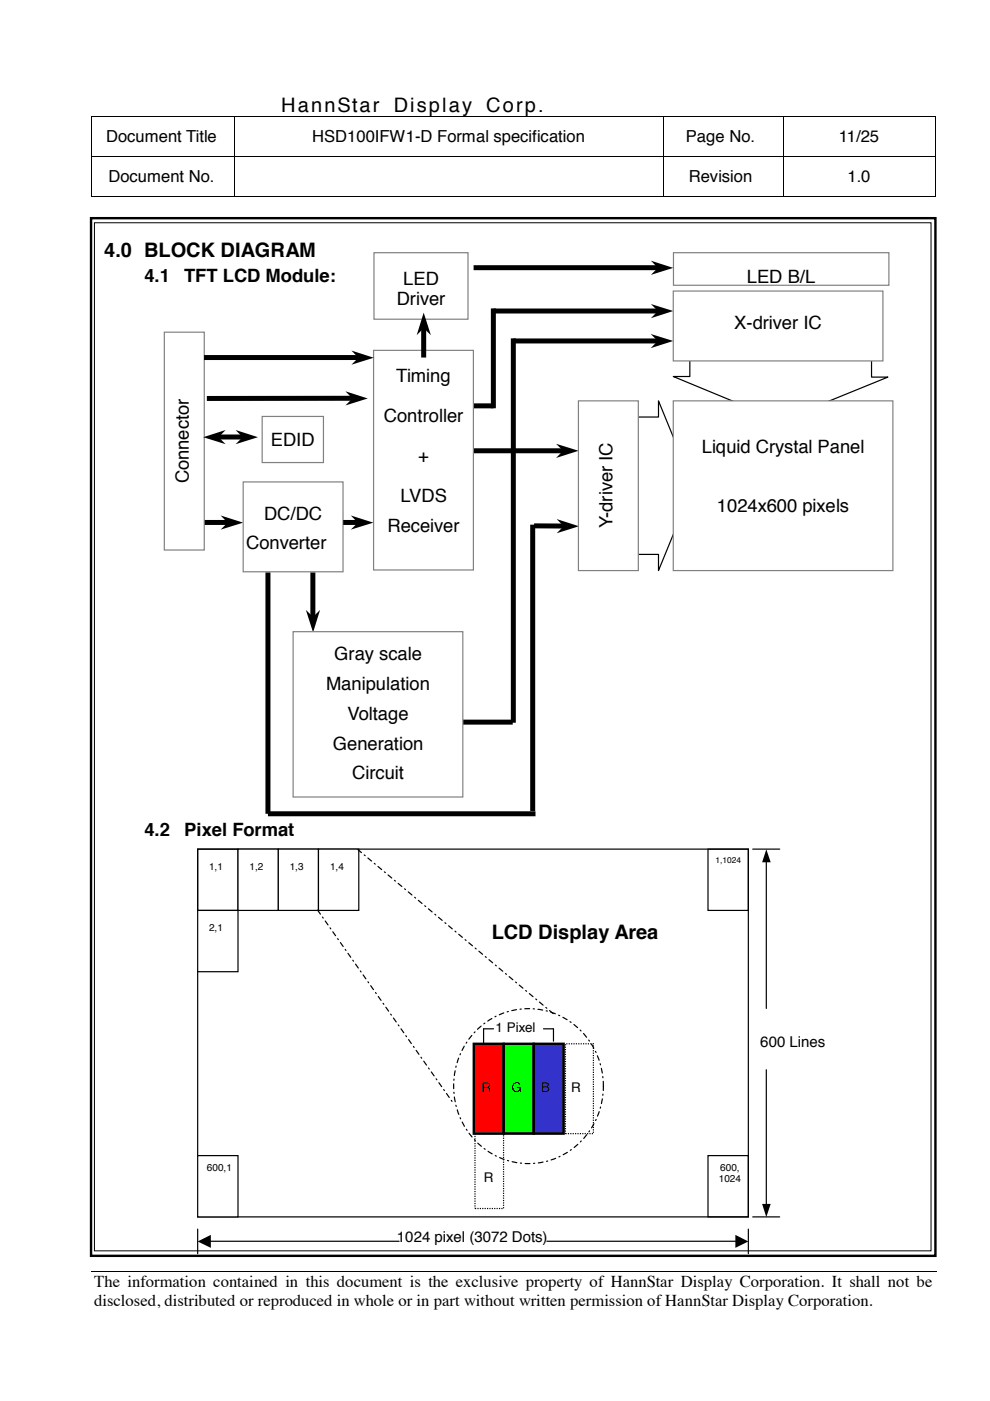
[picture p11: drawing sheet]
<svg xmlns="http://www.w3.org/2000/svg" width="210mm" height="297mm" viewBox="0 0 210 297" stroke-linecap="round" stroke-linejoin="round" font-family="sans-serif">
<g fill="#000">
<path d="M19.4 24.7h.2v.1h-.2zM19.4 33.1h.2v.2h-.2zM49.5 24.7h.2v.1h-.2zM49.5 33.1h.2v.2h-.2zM59.1 24.7h.1v.1h-.1zM140.5 24.7h.2v.1h-.2zM140.5 33.1h.2v.2h-.2zM165.9 24.7h.2v.1h-.2zM165.9 33.1h.2v.2h-.2zM198.2 24.7h.1v.1h-.1zM198.2 33.1h.1v.2h-.1zM19.4 41.6h.2v.2h-.2z"/>
<path d="M49.5 41.6h.2v.2h-.2zM140.5 41.6h.2v.2h-.2zM165.9 41.6h.2v.2h-.2zM198.2 41.6h.1v.2h-.1zM198.5 269.6v.1z"/>
</g>
<g fill="none" stroke="#000" stroke-width=".21">
<path d="M19.5 24.8v8.3M19.5 33.3v8.3M19.6 24.8h29.9M19.6 33.2h29.9M49.6 24.8v8.3M49.6 33.3v8.3M49.7 24.8h9.4M49.7 33.2h90.8M59.2 24.8h81.3M140.6 24.8v8.3M140.6 33.3v8.3M140.7 24.8h25.2"/>
<path d="M140.7 33.2h25.2M166 24.8v8.3M166 33.3v8.3M166.1 24.8h32.1M166.1 33.2h32.1M198.2 24.8v8.3M198.2 33.3v8.3M19.6 41.7h29.9M49.7 41.7h90.8M140.7 41.7h25.2M166.1 41.7h32.1M19.3 269.6h179.2"/>
</g>
<g fill="#fff">
<path d="M19.3 277.9h179.2z"/>
<path d="M198.5 269.7v8.2z"/>
</g>
<path d="M19.3 46.3h179v220h-179z" fill="none" stroke="#000" stroke-width=".51"/>
<path d="M20 47.2h177.4v218h-177.4z" fill-rule="evenodd" fill="#fff"/>
<path d="M20 47.2h177.4v218h-177.4z" fill="none" stroke="#000" stroke-width=".21"/>
<path d="M154.6 69.8l2.3 4.2" fill="none" stroke="#fff" stroke-width=".25"/>
<g fill="#fff">
<path d="M156 74.3l1.6-.8 1.1 4z"/>
<path d="M41.9 180h8.6v13h-8.6z" fill-rule="evenodd"/>
</g>
<path d="M41.9 180h8.6v13h-8.6z" fill="none" stroke="#000" stroke-width=".25"/>
<path d="M150.1 180h8.6v13h-8.6z" fill-rule="evenodd" fill="#fff"/>
<path d="M150.1 180h8.6v13h-8.6z" fill="none" stroke="#000" stroke-width=".25"/>
<path d="M150.1 245h8.6v13h-8.6z" fill-rule="evenodd" fill="#fff"/>
<path d="M41.9 180h116.8v78h-116.8zM159.6 180h5.7M162.5 182.7v31.1M162.5 226.8v28.5M150.1 245h8.6v13h-8.6zM159.6 258h5.7" fill="none" stroke="#000" stroke-width=".25"/>
<path d="M162.5 180.1l.9 2.7h-1.8zM161.6 255.3h1.8l-.9 2.7z" fill="#000"/>
<path d="M41.9 193h8.6v13h-8.6z" fill-rule="evenodd" fill="#fff"/>
<path d="M41.9 193h8.6v13h-8.6z" fill="none" stroke="#000" stroke-width=".25"/>
<path d="M50.5 180h8.5v13h-8.5z" fill-rule="evenodd" fill="#fff"/>
<path d="M50.5 180h8.5v13h-8.5z" fill="none" stroke="#000" stroke-width=".25"/>
<path d="M59 180h8.5v13h-8.5z" fill-rule="evenodd" fill="#fff"/>
<path d="M59 180h8.5v13h-8.5z" fill="none" stroke="#000" stroke-width=".25"/>
<path d="M67.5 180h8.6v13h-8.6z" fill-rule="evenodd" fill="#fff"/>
<path d="M67.5 180h8.6v13h-8.6zM41.9 260.6v5.2M44.6 263.2h40M116 263.2h40M158.7 260.6v5.2" fill="none" stroke="#000" stroke-width=".25"/>
<path d="M41.9 263.2l2.8-1.4v2.8zM155.9 261.8l2.8 1.4-2.8 1.4z" fill="#000"/>
<path d="M41.9 245h8.6v13h-8.6z" fill-rule="evenodd" fill="#fff"/>
<path d="M41.9 245h8.6v13h-8.6z" fill="none" stroke="#000" stroke-width=".25"/>
<path d="M119.9 221.3h5.9v19.1h-5.9z" fill-rule="evenodd" fill="#fff"/>
<path d="M119.9 221.3h5.9v19.1h-5.9z" fill="none" stroke="#000" stroke-width=".25" stroke-dasharray=".3 .3" stroke-linecap="butt"/>
<path d="M100.7 240.4h6.1v15.8h-6.1z" fill-rule="evenodd" fill="#fff"/>
<path d="M100.7 240.4h6.1v15.8h-6.1z" fill="none" stroke="#000" stroke-width=".25" stroke-dasharray=".3 .3" stroke-linecap="butt"/>
<path d="M113.2 221.3h6.3v19.1h-6.3z" fill-rule="evenodd" fill="#33c"/>
<path d="M113.2 221.3h6.3v19.1h-6.3z" fill="none" stroke="#000" stroke-width=".51"/>
<path d="M100.5 221.3h6.3v19.1h-6.3z" fill-rule="evenodd" fill="#f00"/>
<path d="M100.5 221.3h6.3v19.1h-6.3z" fill="none" stroke="#000" stroke-width=".51"/>
<path d="M106.8 221.3h6.4v19.1h-6.4z" fill-rule="evenodd" fill="#0f0"/>
<path d="M106.8 221.3h6.4v19.1h-6.4z" fill="none" stroke="#000" stroke-width=".51"/>
<path d="M67.4 193l28.8 41M75.9 180.1l41.4 34.9M100.8 218.7a15.7 15.7 0 0 1 16-4.1 15.7 15.7 0 0 1 10.8 12.4 16.2 16.2 0 0 1-18.8 19.4 16.6 16.6 0 0 1-8-27.7z" fill="none" stroke="#000" stroke-width=".25" stroke-dasharray="1 .8 .3 .8"/>
<path d="M104.6 218.1h-2.1v3.2M115.2 218.1h2.1v2.7" fill="none" stroke="#000" stroke-width=".25"/>
<path d="M104.6 65.4v21.2M104.6 65.9h35M100.4 95.6h19.1M100.4 86h4.2M56.8 172.5h56.7" fill="none" stroke="#000" stroke-width="1.1" stroke-linecap="butt"/>
<path d="M138 64.5l4.7 1.4-4.7 1.6 1.5-1.6zM117.9 94.1l4.8 1.5-4.8 1.5 1.5-1.5z" fill="#000"/>
<path d="M130 88.4h9.6v-3.4l7.4 18-7.4 18v-3.5h-9.6z" fill-rule="evenodd" fill="#fff"/>
<path d="M130 88.4h9.6v-3.4l7.4 18-7.4 18v-3.5h-9.6z" fill="none" stroke="#000" stroke-width=".25"/>
<path d="M146.3 72.2l38.5 .1v7.7h3.5l-22.8 9.2-22.8-9.4h3.6z" fill-rule="evenodd" fill="#fff"/>
<path d="M146.3 72.2l38.5 .1v7.7h3.5l-22.8 9.2-22.8-9.4h3.6z" fill="none" stroke="#000" stroke-width=".25"/>
<path d="M108.8 71.7v81.5M43.1 110.8h5.2M112.9 111.2v60.7M56.8 121.4v51.1M66.3 121.4v9.5M98.2 153.1h10.5" fill="none" stroke="#000" stroke-width="1.1" stroke-linecap="butt"/>
<path d="M46.8 109.3l4.8 1.5-4.8 1.5 1.5-1.5zM64.9 129.3l1.5 1.5 1.5-1.5-1.5 4.8z" fill="#000"/>
<path d="M51.6 102.2h21.1v19h-21.1z" fill-rule="evenodd" fill="#fff"/>
<path d="M51.6 102.2h21.1v19h-21.1z" fill="none" stroke="#808080" stroke-width=".25"/>
<path d="M79.2 74.3h21.2v46.5h-21.2z" fill-rule="evenodd" fill="#fff"/>
<path d="M79.2 74.3h21.2v46.5h-21.2z" fill="none" stroke="#808080" stroke-width=".25"/>
<path d="M34.8 70.4h8.5v46.2h-8.5z" fill-rule="evenodd" fill="#fff"/>
<path d="M34.8 70.4h8.5v46.2h-8.5z" fill="none" stroke="#808080" stroke-width=".25"/>
<path d="M62.1 133.9h36v35.1h-36z" fill-rule="evenodd" fill="#fff"/>
<path d="M62.1 133.9h36v35.1h-36z" fill="none" stroke="#808080" stroke-width=".25"/>
<path d="M142.7 85h46.6v36h-46.6z" fill-rule="evenodd" fill="#fff"/>
<path d="M142.7 85h46.6v36h-46.6z" fill="none" stroke="#808080" stroke-width=".25"/>
<path d="M108.8 72.3h30.7M113.2 111.5h6.4" fill="none" stroke="#000" stroke-width="1.1" stroke-linecap="butt"/>
<path d="M138 70.8l4.7 1.5-4.7 1.5 1.4-1.5zM118 110.1l4.8 1.5-4.8 1.5 1.5-1.5z" fill="#000"/>
<path d="M142.7 61.7h44.5v14.8h-44.5z" fill-rule="evenodd" fill="#fff"/>
<path d="M142.7 61.7h44.5v14.8h-44.5z" fill="none" stroke="#808080" stroke-width=".25"/>
<path d="M122.6 85h12.7v36h-12.7z" fill-rule="evenodd" fill="#fff"/>
<path d="M122.6 85h12.7v36h-12.7z" fill="none" stroke="#808080" stroke-width=".25"/>
<path d="M74.8 84.4l-30.9 .1M72.8 110.8h3.1" fill="none" stroke="#000" stroke-width="1.1" stroke-linecap="butt"/>
<path d="M73.2 83l4.8 1.5-4.8 1.5 1.5-1.5zM74.4 109.3l4.8 1.5-4.8 1.5 1.5-1.5z" fill="#000"/>
<path d="M55.6 88.3h13v9.8h-13z" fill-rule="evenodd" fill="#fff"/>
<path d="M55.6 88.3h13v9.8h-13z" fill="none" stroke="#808080" stroke-width=".25"/>
<path d="M142.8 53.6h45.7v6.9h-45.7z" fill-rule="evenodd" fill="#fff"/>
<path d="M142.8 53.6h45.7v6.9h-45.7z" fill="none" stroke="#808080" stroke-width=".25"/>
<path d="M79.3 53.6h19.9v14.1h-19.9z" fill-rule="evenodd" fill="#fff"/>
<path d="M79.3 53.6h19.9v14.1h-19.9z" fill="none" stroke="#808080" stroke-width=".25"/>
<path d="M100.4 56.8h39.2M43.3 75.8h32.8M89.8 69.5v6.3M46.2 92.7h5.3" fill="none" stroke="#000" stroke-width="1.1" stroke-linecap="butt"/>
<path d="M138 55.3l4.7 1.5-4.7 1.5 1.5-1.5zM74.5 74.3l4.7 1.5-4.7 1.5 1.5-1.5zM89.8 66.3l1.6 4.8-1.6-1.5-1.5 1.5zM43.1 92.7l4.7-1.5-1.4 1.5 1.4 1.5zM50 91.2l4.7 1.5-4.7 1.5 1.4-1.5z" fill="#000"/>
<g font-size="4.2">
<text x="59.6" y="23.8">HannStar</text>
<text x="83.5" y="23.8">Display Corp.</text>
<text x="22.1" y="54.5">4.0 BLOCK DIAGRAM</text>
<text x="104.3" y="199">LCD Display Area</text>
</g>
<g font-size="3.9">
<text x="30.6" y="59.8">4.1</text>
<text x="39.1" y="59.8">TFT LCD Module:</text>
<text x="84.1" y="64.6">Driver</text>
<text x="85.5" y="60.4">LED</text>
<text x="158.4" y="60.1">LED B/L</text>
<text x="155.7" y="69.7">X-driver IC</text>
<text x="84" y="81.1">Timing</text>
<text x="81.4" y="89.6">Controller</text>
<text x="57.4" y="94.5">EDID</text>
<text x="148.8" y="96">Liquid Crystal Panel</text>
<text x="88.7" y="98">+</text>
<text x="40" y="102.5" transform="rotate(-90 40 102.5)">Connector</text>
<text x="84.9" y="106.5">LVDS</text>
<text x="56" y="110.2">DC/DC</text>
<text x="82.2" y="112.8">Receiver</text>
<text x="129.9" y="112" transform="rotate(-90 129.9 112)">Y-driver IC</text>
<text x="152" y="108.7">1024x600 pixels</text>
<text x="52.2" y="116.5">Converter</text>
<text x="70.9" y="139.9">Gray scale</text>
<text x="69.2" y="146.2">Manipulation</text>
<text x="73.7" y="152.6">Voltage</text>
<text x="70.6" y="158.9">Generation</text>
<text x="74.7" y="165.3">Circuit</text>
<text x="30.6" y="177.3">4.2</text>
<text x="39.1" y="177.3">Pixel Format</text>
</g>
<g font-size="3.5">
<text x="22.5" y="30.2">Document Title</text>
<text x="66.2" y="30.2">HSD100IFW1-D Formal specification</text>
<text x="145.4" y="30.2">Page No.</text>
<text x="177.9" y="30.2">11/25</text>
<text x="23" y="38.7">Document No.</text>
<text x="146" y="38.7">Revision</text>
<text x="179.7" y="38.7">1.0</text>
<text x="20" y="272.9">The information contained in this document is the exclusive property of HannStar Display Corporation. It shall not be</text>
<text x="20" y="277">disclosed, distributed or reproduced in whole or in part without written permission of HannStar Display Corporation.</text>
</g>
<g font-size="3.2">
<text x="161.2" y="222">600 Lines</text>
<text x="84.2" y="263.4">1024 pixel (3072 Dots)</text>
</g>
<g font-size="2.8">
<text x="105.1" y="218.8">1 Pixel</text>
<text x="102.1" y="231.5">R</text>
<text x="108.5" y="231.5">G</text>
<text x="114.8" y="231.5">B</text>
<text x="121.1" y="231.5">R</text>
<text x="102.6" y="250.6">R</text>
</g>
<g font-size="2.1">
<text x="44.3" y="184.4">1,1</text>
<text x="52.9" y="184.4">1,2</text>
<text x="61.4" y="184.4">1,3</text>
<text x="70" y="184.4">1,4</text>
<text x="44.3" y="197.4">2,1</text>
<text x="43.9" y="248.3">600,1</text>
<text x="152.4" y="250.7">1024</text>
<text x="152.7" y="248.2">600,</text>
</g>
<text font-size="1.8" x="151.7" y="182.9">1,1024</text>
</svg>
